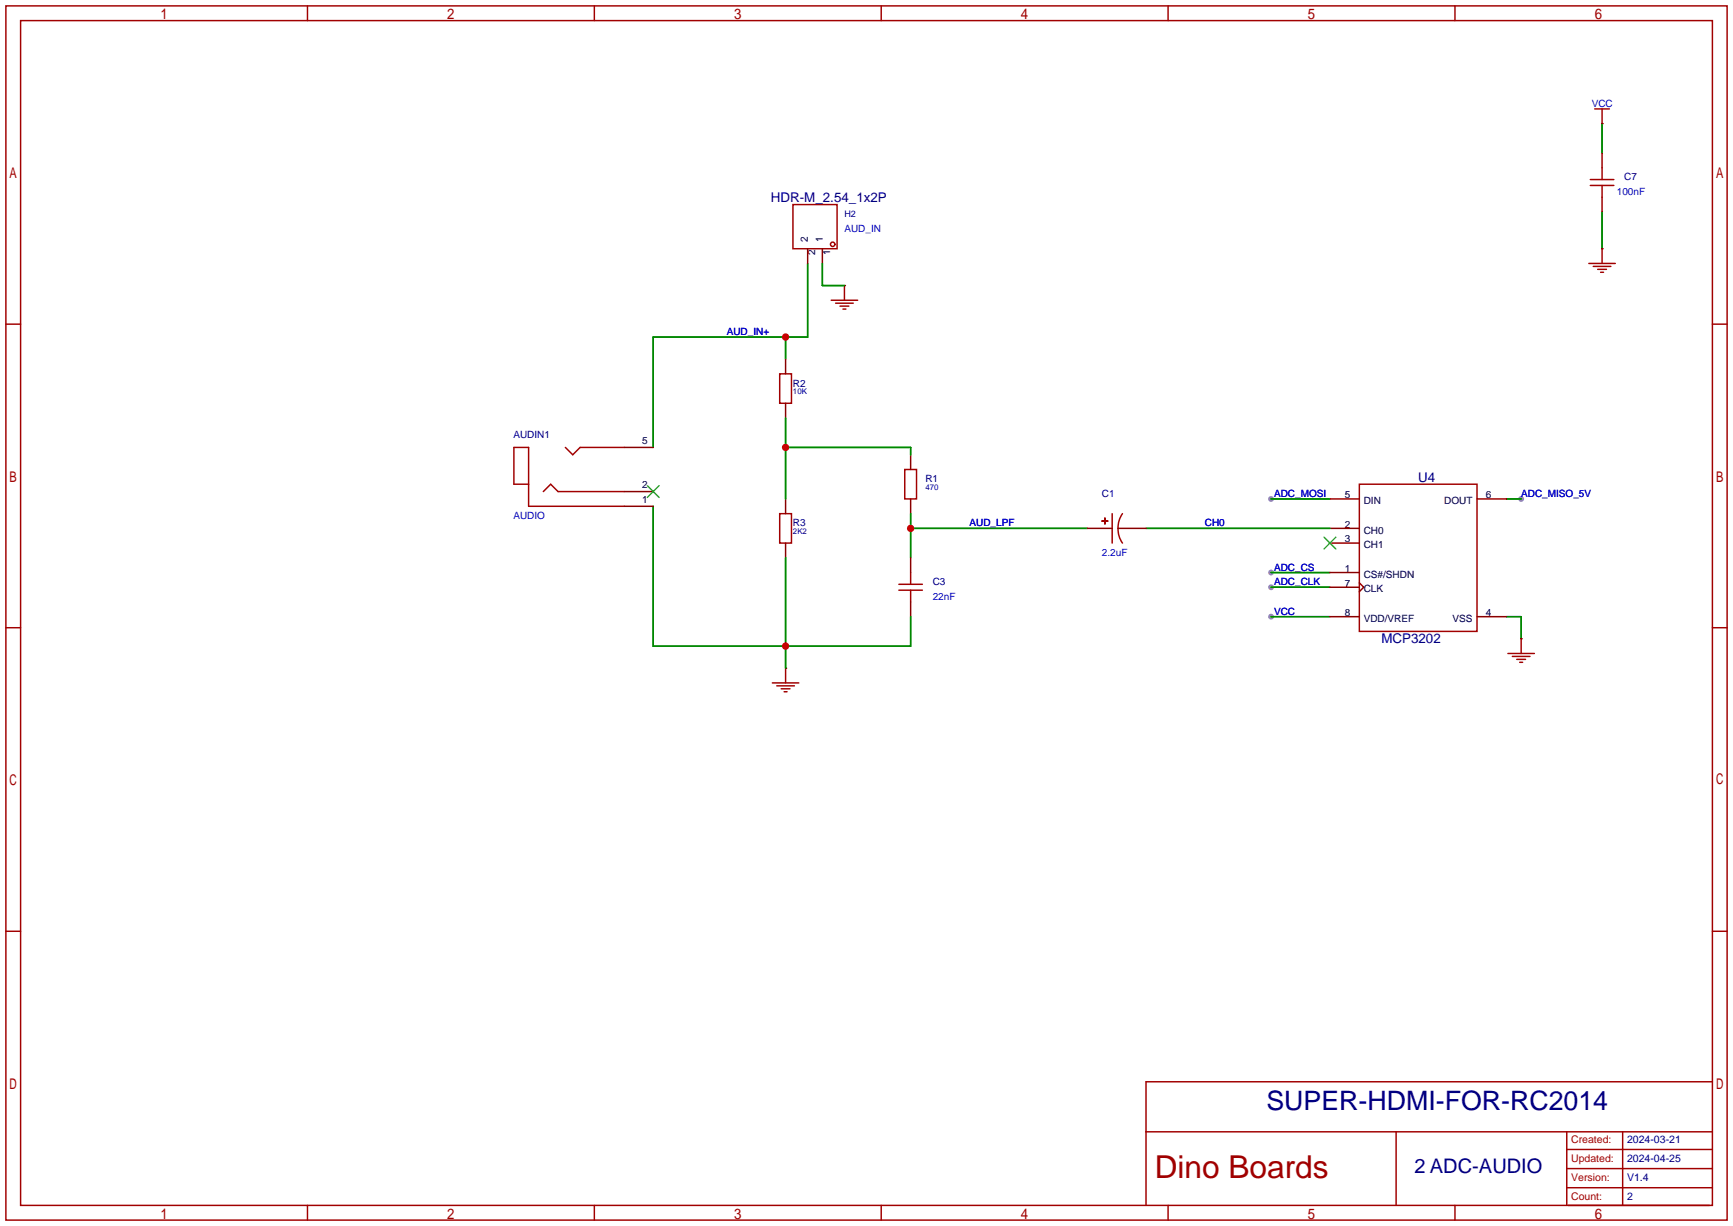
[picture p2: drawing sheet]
<svg xmlns="http://www.w3.org/2000/svg" width="299mm" height="212mm" viewBox="0 0 299 212" stroke-linecap="round" stroke-linejoin="round" font-family="sans-serif">
<g fill="#999">
<circle cx="219.5" cy="106.4" r=".51"/>
<circle cx="219.5" cy="98.8" r=".51"/>
<circle cx="219.5" cy="101.3" r=".51"/>
<circle cx="262.6" cy="86.1" r=".51"/>
<circle cx="219.5" cy="86.1" r=".51"/>
</g>
<g fill="none" stroke="#a10000" stroke-width=".25">
<path d="M1 1h297.2v209.6h-297.2zM3.6 3.6h292.1v204.4h-292.1zM53.1 1v2.6M102.6 1v2.6M152.1 1v2.6M201.7 1v2.6M251.2 1v2.6M275.3 18.8h2.6M276.6 18.8v2.5M136.9 35.3h7.6v7.6h-7.6zM274.6 32h4M274.6 31h4"/>
<path d="M276.6 29v2M276.6 32v2M1 55.9h2.6M143.5 51.8h4.6M144.3 52.3h3M145 52.8h1.6M145.5 53.3h.5M145.8 49.3v2.5M274.3 45.5h4.6M275.1 46h3M275.8 46.5h1.6M276.4 47h.5"/>
<path d="M276.6 42.9v2.6M295.7 55.9h2.5M97.6 77.2l1.3 1.3 1.3-1.3h7.6M134.6 64.5h2.1v5.1h-2.1zM91.3 83.6h-2.6v-6.4h2.6v10.2h16.5M93.8 84.8l1.3-1.2 1.2 1.2h11.5M134.6 88.6h2.1v5.1h-2.1zM156.2 81h2v5.1h-2zM157.2 98.8v2M190.2 89.9h1.1zM190.8 89.4v1zM192 88.6v5.1"/>
<path d="M193.8 88.6a4.6 4.6 0 0 0 0 5.1M234.7 83.6h20.3v25.4h-20.3zM1 108.3h2.6M133.3 117.9h4.6M134.1 118.4h3.1M134.9 118.9h1.5M135.4 119.4h.5M135.6 115.3v2.6M155.2 101.9h4.1M155.2 100.8h4.1M157.2 101.9v2M260.3 112.8h4.6"/>
<path d="M261.1 113.3h3.1M261.9 113.8h1.5M262.4 114.3h.5M262.6 110.2v2.6M295.7 108.3h2.5M1 160.7h2.6M295.7 160.7h2.5M197.9 195.3h97.8M241 195.3v12.7M270.5 195.3v12.7M270.5 198.4h25.2M280.2 195.3v12.7"/>
<path d="M295.7 186.7h-97.8v21.3M53.1 208v2.6M102.6 208v2.6M152.1 208v2.6M201.7 208v2.6M251.2 208v2.6M270.5 201.7h25.2M270.5 205h25.2M270.8 208h24.3"/>
<circle cx="143.8" cy="42.2" r=".38"/>
</g>
<g fill="none" stroke="#008700" stroke-width=".25">
<path d="M276.6 21.3v5.1M276.6 36.6v6.3M135.6 58.2v3.8M139.4 45.5v12.7h-26.6v19M142 45.5v3.8h3.8M135.6 72.1v14M135.6 77.2h21.6v1.3M112.8 87.4v24.1h44.4v-5.1M135.6 96.3v19M157.2 88.6v7.7M157.2 91.2h30.5M197.9 91.2h31.7"/>
<path d="M219.5 98.8h10.1M219.5 86.1h10.1M260.1 86.1h2.5M219.5 106.4h10.1M219.5 101.3h10.1M260.1 106.4h2.5v3.8"/>
</g>
<g fill="none" stroke="#870000" stroke-width=".25">
<path d="M276.6 21.3h.1M276.6 26.4v2.6M276.6 34v2.6M139.4 42.9v2.6M142 42.9v2.6M145.8 49.3h.1M276.6 42.9h.1M107.8 77.2h5M135.6 62v2.5M135.6 69.6v2.5M157.2 78.5v2.5M107.8 87.4h5"/>
<path d="M107.8 84.8h5M135.6 86.1v2.5M135.6 93.7v2.6M157.2 86.1v2.5M157.2 96.3v2.5M187.7 91.2h4.3M193 91.2h4.9M229.6 86.1h5.1M229.6 91.2h5.1M229.6 93.7h5.1M229.6 98.8h5.1M255 86.1h5.1"/>
<path d="M135.6 115.3h.1M157.2 103.9v2.5M229.6 106.4h5.1M229.6 101.3h5.1M234.7 100.6l.8 .7-.8 .8M255 106.4h5.1M262.6 110.2h.1"/>
</g>
<path d="M111.8 83.8l2 2.1M113.8 83.8l-2 2.1M228.6 92.7l2 2M230.6 92.7l-2 2" fill="none" stroke="#3c3" stroke-width=".25"/>
<g fill="#c00">
<circle cx="135.6" cy="58.2" r=".63"/>
<circle cx="135.6" cy="77.2" r=".63"/>
<circle cx="157.2" cy="91.2" r=".63"/>
<circle cx="135.6" cy="111.5" r=".63"/>
</g>
<text font-size="5.5" fill="#a00000" x="199.4" y="203.3">Dino Boards</text>
<text font-size="4.6" fill="#000080" x="218.7" y="191.6">SUPER-HDMI-FOR-RC2014</text>
<text font-size="3.5" fill="#000080" x="244.2" y="202.5">2 ADC-AUDIO</text>
<g font-size="2.3" fill="#000080">
<text x="133.1" y="34.8">HDR-M_2.54_1x2P</text>
<text x="244.9" y="83.1">U4</text>
<text x="238.5" y="111">MCP3202</text>
</g>
<g font-size="1.8" fill="#a00000">
<text x="271.3" y="197.2">Created:</text>
<text x="271.3" y="200.6">Updated:</text>
<text x="271.3" y="203.9">Version:</text>
<text x="271.3" y="207.2">Count:</text>
</g>
<g font-size="1.8" fill="#000080">
<text x="280.9" y="197.2">2024-03-21</text>
<text x="280.9" y="200.6">2024-04-25</text>
<text x="280.9" y="203.9">V1.4</text>
<text x="280.9" y="207.2">2</text>
</g>
<g font-size="1.7" fill="#00f">
<text x="274.8" y="18.5">VCC</text>
<text x="279.1" y="33.7">100nF</text>
<text x="145.8" y="40">AUD_IN</text>
<text x="125.5" y="57.8">AUD_IN+</text>
<text x="88.6" y="89.6">AUDIO</text>
<text x="220" y="85.8">ADC_MOSI</text>
<text x="262.6" y="85.8">ADC_MISO_5V</text>
<text x="167.4" y="90.8">AUD_LPF</text>
<text x="190.2" y="95.9">2.2uF</text>
<text x="208" y="90.8">CH0</text>
<text x="220" y="98.5">ADC_CS</text>
<text x="220" y="101">ADC_CLK</text>
<text x="161" y="103.5">22nF</text>
<text x="220" y="106.1">VCC</text>
</g>
<g font-size="1.7" fill="#000080">
<text x="280.4" y="31.2">C7</text>
<text x="136.9" y="66.7">R2</text>
<text x="88.6" y="75.6">AUDIN1</text>
<text x="159.8" y="83.2">R1</text>
<text x="190.2" y="85.8">C1</text>
<text x="136.9" y="90.8">R3</text>
<text x="161" y="101">C3</text>
</g>
<g font-size="1.7">
<text x="139.5" y="41.8" transform="rotate(-90 139.5 41.8)">2</text>
<text x="142" y="41.8" transform="rotate(-90 142 41.8)">1</text>
<text x="140.8" y="44" transform="rotate(-90 140.8 44)">2</text>
<text x="143.3" y="44" transform="rotate(-90 143.3 44)">1</text>
<text x="110.9" y="76.7">5</text>
<text x="110.9" y="86.8">1</text>
<text x="110.9" y="84.3">2</text>
<text x="232.2" y="86">5</text>
<text x="235.5" y="87">DIN</text>
<text x="249.4" y="87">DOUT</text>
<text x="256.5" y="86">6</text>
<text x="232.2" y="91.1">2</text>
<text x="232.2" y="93.6">3</text>
<text x="235.5" y="92.1">CH0</text>
<text x="235.5" y="94.6">CH1</text>
<text x="232.2" y="98.7">1</text>
<text x="232.2" y="101.2">7</text>
<text x="235.5" y="99.7">CS#/SHDN</text>
<text x="232.2" y="106.3">8</text>
<text x="235.5" y="102.2">CLK</text>
<text x="235.5" y="107.3">VDD/VREF</text>
<text x="250.8" y="107.3">VSS</text>
<text x="256.5" y="106.3">4</text>
</g>
<text font-size="1.6" fill="#000080" x="145.8" y="37.5">H2</text>
<g font-size="1.4" fill="#000080">
<text x="136.9" y="68.1">10K</text>
<text x="159.8" y="84.6">470</text>
<text x="136.9" y="92.2">2K2</text>
</g>
</svg>
